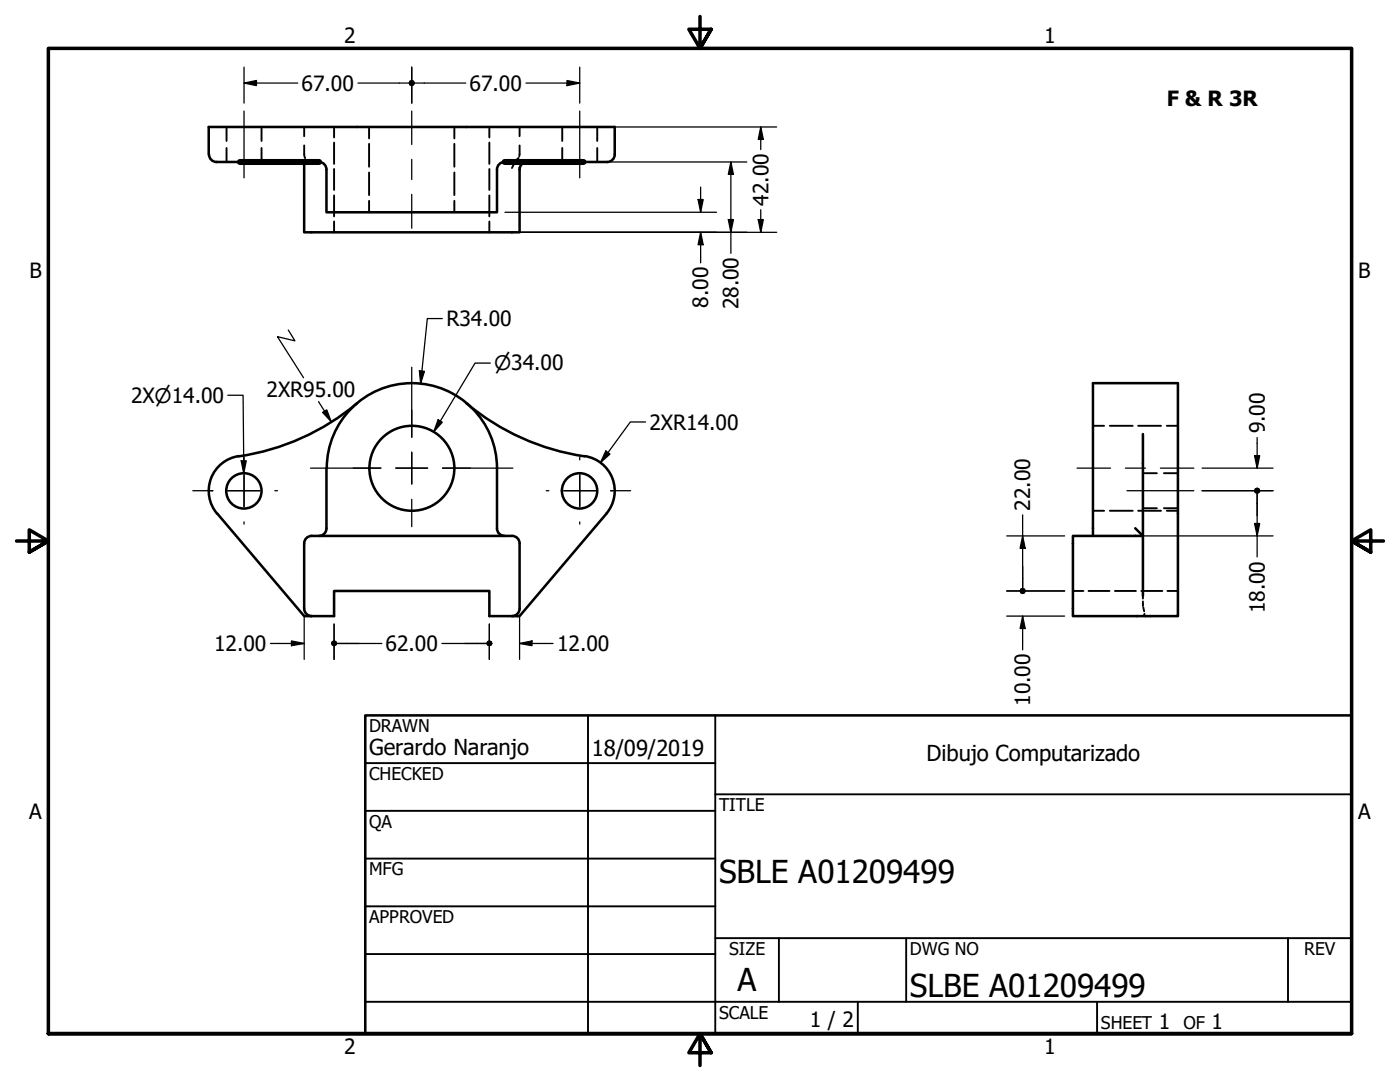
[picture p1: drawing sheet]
<svg xmlns="http://www.w3.org/2000/svg" width="279mm" height="216mm" viewBox="0 0 279 216" stroke-linecap="round" stroke-linejoin="round" font-family="sans-serif">
<!-- layer: Visible (ANSI) -->
<g fill="none" stroke="#000" stroke-width=".51">
<path d="M41.7 30.8v-5.5h81v5.5M41.7 30.8a1.49 1.49 0 0 0 1.5 1.5M43.2 32.3h4.7M100.7 32.3a1.49 1.49 0 0 0-1.5 1.5v8.6h-34v-8.6a1.49 1.49 0 0 0-1.5-1.5M105.2 32.3a1.49 1.49 0 0 0-1.5 1.5v12.6h-43v-14.1M116.5 32.3h4.7M122.7 30.8a1.49 1.49 0 0 1-1.5 1.5M47.6 91a7 7 0 0 0-4.3 11.5M65.2 93.4v12a1.49 1.49 0 0 1-1.5 1.5M65.2 93.4a17 17 0 0 1 17-16.9 17 17 0 0 1 17 16.9M71.3 80.5a47.5 47.5 0 0 1-23.6 10.6M93.1 80.4a47.5 47.5 0 0 0 23.6 10.7"/>
<path d="M99.2 93.4v12a1.49 1.49 0 0 0 1.5 1.5M116.7 91a7 7 0 0 1 4.3 11.5l-17.3 20.4h-6v-5h-31v5h-6l-17.3-20.4M228.1 86.6v32.3M60.7 108.5v12.9M62.2 106.9h40a1.49 1.49 0 0 1 1.5 1.5M62.2 106.9a1.49 1.49 0 0 0-1.5 1.5M103.7 108.5v12.9M226.6 105.4l1.5 1.5h-14v16h21v-46.4h-17v30.4M60.7 121.4a1.49 1.49 0 0 0 1.5 1.5M103.7 121.4a1.49 1.49 0 0 1-1.5 1.5"/>
<circle cx="48.7" cy="97.9" r="3.5"/>
<circle cx="82.2" cy="93.4" r="8.5"/>
<circle cx="115.7" cy="97.9" r="3.5"/>
</g>
<!-- layer: Oculto (ANSI) -->
<g fill="none" stroke="#000" stroke-width=".38">
<path d="M45.2 25.3v2.8M45.2 29.5v2.8M52.2 25.3v2.8M52.2 29.5v2.8M60.7 29v1.8l.2 .8M60.7 25.3v1.9M61.2 32.1h-.4l-.1 .2M61.5 32l.7 .3-.5-.2M66.7 25.3v2.1M66.7 28.4v4.3M66.7 33.7v4.2M66.7 39v4.2"/>
<path d="M73.7 25.3v2.3M73.7 28.7v4.6M73.7 34.4v4.5M90.7 25.3v2.3M90.7 28.7v4.6M90.7 34.4v4.5M97.7 25.3v2.1M97.7 28.4v4.3M97.7 33.7v4.2M97.7 39v4.2M102.5 32.9l-.3 .6M103.5 31.5l-.7 .8"/>
<path d="M103.7 29l-.1 2.2M103.7 25.3v1.9M103.7 33.3v.2M103.7 33.7v.1M112.2 25.3v2.8M112.2 29.5v2.8M119.2 25.3v2.8M119.2 29.5v2.8M66.7 44.2v2.2M73.7 40.1v2.3M90.7 40.1v2.3M97.7 44.2v2.2"/>
<path d="M218.1 85h2.2M221.5 85h4.6M227.1 85h4.6M228.1 94.4h2.8M232.3 94.4h2.8M232.9 85h2.2M214.1 117.9h2.1M217.2 117.9h4.2M218.1 101.9h2.2M221.5 101.9h4.6M222.5 117.9h4.2M227.1 101.9h4.6"/>
<path d="M227.8 117.9h4.2M228.1 118.9v.5M228.1 101.4h2.8M232.3 101.4h2.8M232.9 101.9h2.2M233 117.9h2.1M228.1 120v.9M228.2 121.2l.1 .8M228.4 122.5l-.2 .4"/>
</g>
<circle cx="60.7" cy="32.3" r=".19" fill="#000"/>
<!-- layer: Borde (ANSI) -->
<path d="M139.7 3.3v6.4l-2.2-3.9h4.4l-2.2 3.9 2.2-3.9M3.3 107.9h6.4l-3.9-2.2v4.5l3.9-2.3-3.9 2.3M276.1 107.9h-6.4l3.9-2.2v4.5l-3.9-2.3 3.9 2.3M9.7 206.2v-196.5h260v196.5h-260h260M141.9 210.1l-2.2-3.9 2.2 3.9h-4.4l2.2-3.9v6.4" fill="none" stroke="#000" stroke-width=".7"/>
<g fill="none" stroke="#000" stroke-width=".38">
<path d="M72.9 152.3h69.8M117.3 142.7v63.5M142.7 158.5h127M142.7 142.7v63.5M72.9 161.8h69.8M72.9 171.3h69.8M72.9 199.9h196.8M72.9 180.8h69.8M72.9 190.4h69.8M142.7 187.2h127M155.4 187.2v12.7M171.2 199.9v6.3"/>
<path d="M180.8 187.2v12.7M218.9 199.9v6.3M257 187.2v12.7"/>
</g>
<path d="M72.9 142.7h196.8v63.5h-196.8z" fill="none" stroke="#000" stroke-width=".51"/>
<path d="M47.9 32.3h15.8M100.7 32.3h15.8" fill="none" stroke="#000" stroke-width="1.2"/>
<!-- layer: Marca de centro (ANSI) -->
<g fill="none" stroke="#000" stroke-width=".25">
<path d="M82.2 73.3v13.9M38.5 97.9h4M45.5 97.9h6.4zM48.7 94.7v6.4zM48.7 91.2v.6M54.9 97.9h.5M62 93.4h14M79 93.4h6.3M82.2 90.2v6.4M82.2 99.6v5.5M88.3 93.4h14.1M109 97.9h.5"/>
<path d="M115.7 91.2v.6M118.9 97.9h-6.4h3.2v-3.2v6.4M121.9 97.9h4M48.7 104.1v.5M115.7 104.1v.5"/>
</g>
<!-- layer: Eje (ANSI) -->
<path d="M48.7 22.2v13.3M82.2 22.2v6.6M82.2 31.8v4M82.2 38.8v6.7M115.7 22.2v13.3M214.9 93.4h6.7M224.6 93.4h4M224.9 97.9h13.4M231.6 93.4h6.7" fill="none" stroke="#000" stroke-width=".25"/>
<!-- layer: Cota (ANSI) -->
<g fill="none" stroke="#000" stroke-width=".25">
<path d="M48.7 16.6l2.5-.5v1zM48.7 16.6h10.7M48.7 13.4v7.2M71.4 16.6h10.1M82.2 13.4v7.2M82.8 16.6h10.2M105 16.6h10.7M113.2 16.1l2.5 .5-2.5 .5zM115.7 13.4v7.2M118.1 32.3h30.9M118.3 25.3h36.7M139.3 39.8h1l-.5 2.6z"/>
<path d="M139.8 37.3v5.1M145.9 32.3l.5 2.5h-1zM145.9 32.3v18.2M151.8 25.3l.5 2.5h-1zM151.8 25.3v4.5M100.8 42.4h42.2M103.8 46.4h51.2M139.8 46.4l.5 2.4h-1zM139.8 46.4v6.1M145.4 43.8h1l-.5 2.6zM151.3 43.8h1l-.5 2.6zM151.8 41.8v4.6"/>
<path d="M45.5 78.9h3l.1 15.5M57.5 65.8l1.4 2.2-3.5-.8 5.2 8.2M83.7 74l1 .1-.8 2.4zM88.3 63.6h-3l-1.4 12.9M97.9 72.5h-3.1l-8.2 13.7M48.1 91.9h1l-.5 2.5zM63.6 80.1l2.5 4M64.4 82.3l.8-.5 .9 2.3zM87.4 83.8l.9 .5-1.7 1.9zM120.9 90l.8 .6-1.9 1.7zM128.8 84.2h-3l-6 8.1M239.9 97.9h14.2"/>
<path d="M239.9 93.4h14.2M250.4 90.9h1l-.5 2.5zM250.9 87.3v6.1M250.9 98.6v12.5M200.9 117.9h11.6M200.9 106.9h11.6M204.1 106.9l.5 2.5h-1zM204.1 102.7v14.6M228.2 106.9h25.9M250.4 104.5h1l-.5 2.4zM54 128.4h6.7M58.2 127.9l2.5 .5-2.5 .4z"/>
<path d="M60.7 123.1v8.5M66.7 124.5v7.1M67.3 128.4h8.9M88.2 128.4h8.8M97.7 124.5v7.1M103.7 128.4l2.5-.5v.9zM103.7 128.4h6.7M103.7 123.1v8.5M200.9 122.9h11.6M204.1 122.9l.5 2.5h-1zM204.1 122.9v6.8"/>
</g>
<g fill="#000">
<path d="M48.7 16.6l2.5-.5v1z" fill-rule="evenodd"/>
<path d="M113.2 16.1l2.5 .5-2.5 .5z" fill-rule="evenodd"/>
<path d="M139.3 39.8h1l-.5 2.6z" fill-rule="evenodd"/>
<path d="M145.9 32.3l.5 2.5h-1z" fill-rule="evenodd"/>
<path d="M151.8 25.3l.5 2.5h-1z" fill-rule="evenodd"/>
<path d="M139.8 46.4l.5 2.4h-1z" fill-rule="evenodd"/>
<path d="M145.4 43.8h1l-.5 2.6z" fill-rule="evenodd"/>
<path d="M151.3 43.8h1l-.5 2.6z" fill-rule="evenodd"/>
<path d="M83.7 74l1 .1-.8 2.4z" fill-rule="evenodd"/>
<path d="M48.1 91.9h1l-.5 2.5z" fill-rule="evenodd"/>
<path d="M64.4 82.3l.8-.5 .9 2.3z" fill-rule="evenodd"/>
<path d="M87.4 83.8l.9 .5-1.7 1.9z" fill-rule="evenodd"/>
<path d="M120.9 90l.8 .6-1.9 1.7z" fill-rule="evenodd"/>
<path d="M250.4 90.9h1l-.5 2.5z" fill-rule="evenodd"/>
<path d="M204.1 106.9l.5 2.5h-1z" fill-rule="evenodd"/>
<path d="M250.4 104.5h1l-.5 2.4z" fill-rule="evenodd"/>
<path d="M58.2 127.9l2.5 .5-2.5 .4z" fill-rule="evenodd"/>
<path d="M103.7 128.4l2.5-.5v.9z" fill-rule="evenodd"/>
<path d="M204.1 122.9l.5 2.5h-1z" fill-rule="evenodd"/>
<circle cx="82.2" cy="16.6" r=".63"/>
<circle cx="250.9" cy="97.9" r=".63"/>
<circle cx="204.1" cy="117.9" r=".63"/>
<circle cx="66.7" cy="128.4" r=".62"/>
<circle cx="97.7" cy="128.4" r=".61"/>
</g>
<g font-size="6.3">
<text x="143.5" y="176.2">SBLE A01209499</text>
<text x="147.2" y="197.7">A</text>
<text x="181.6" y="199">SLBE A01209499</text>
</g>
<g font-size="4.4">
<text x="73.7" y="150.6">Gerardo Naranjo</text>
<text x="118.1" y="150.8">18/09/2019</text>
<text x="184.9" y="151.8">Dibujo Computarizado</text>
</g>
<g font-size="4.2">
<text x="68.7" y="8.6">2</text>
<text x="208.4" y="8.6">1</text>
<text x="60.2" y="18.1">67.00</text>
<text x="93.7" y="18.1">67.00</text>
<text x="232.9" y="21.2">F &amp; R 3R</text>
<text x="153.4" y="41" transform="rotate(-90 153.4 41)">42.00</text>
<text x="5.9" y="55.5">B</text>
<text x="271.1" y="55.5">B</text>
<text x="89.1" y="65.1">R34.00</text>
<text x="141.4" y="61.4" transform="rotate(-90 141.4 61.4)">8.00</text>
<text x="147.4" y="61.7" transform="rotate(-90 147.4 61.7)">28.00</text>
<text x="26.2" y="80.4">2X⌀14.00</text>
<text x="53.2" y="79.2">2XR95.00</text>
<text x="129.6" y="85.7">2XR14.00</text>
<text x="252.4" y="86.5" transform="rotate(-90 252.4 86.5)">9.00</text>
<text x="205.6" y="101.9" transform="rotate(-90 205.6 101.9)">22.00</text>
<text x="252.4" y="122.4" transform="rotate(-90 252.4 122.4)">18.00</text>
<text x="42.7" y="129.9">12.00</text>
<text x="77" y="129.9">62.00</text>
<text x="111.2" y="129.9">12.00</text>
<text x="205.6" y="140.8" transform="rotate(-90 205.6 140.8)">10.00</text>
<text x="5.8" y="163.4">A</text>
<text x="271" y="163.4">A</text>
<text x="161.6" y="204.9">1 / 2</text>
<text x="231.3" y="205.4">1</text>
<text x="241.8" y="205.4">1</text>
<text x="68.7" y="210.3">2</text>
<text x="208.4" y="210.3">1</text>
</g>
<text font-size="4" x="98.6" y="73.9">⌀34.00</text>
<g font-size="3.5">
<text x="73.7" y="146">DRAWN</text>
<text x="73.7" y="155.6">CHECKED</text>
<text x="143.5" y="161.8">TITLE</text>
<text x="73.7" y="165.2">QA</text>
<text x="73.7" y="174.7">MFG</text>
<text x="73.7" y="184.2">APPROVED</text>
<text x="145.5" y="190.6">SIZE</text>
<text x="181.6" y="190.6">DWG NO</text>
<text x="260.3" y="190.5">REV</text>
<text x="143.5" y="203.3">SCALE</text>
<text x="219.7" y="205.4">SHEET</text>
<text x="236.2" y="205.4">OF</text>
</g>
</svg>
